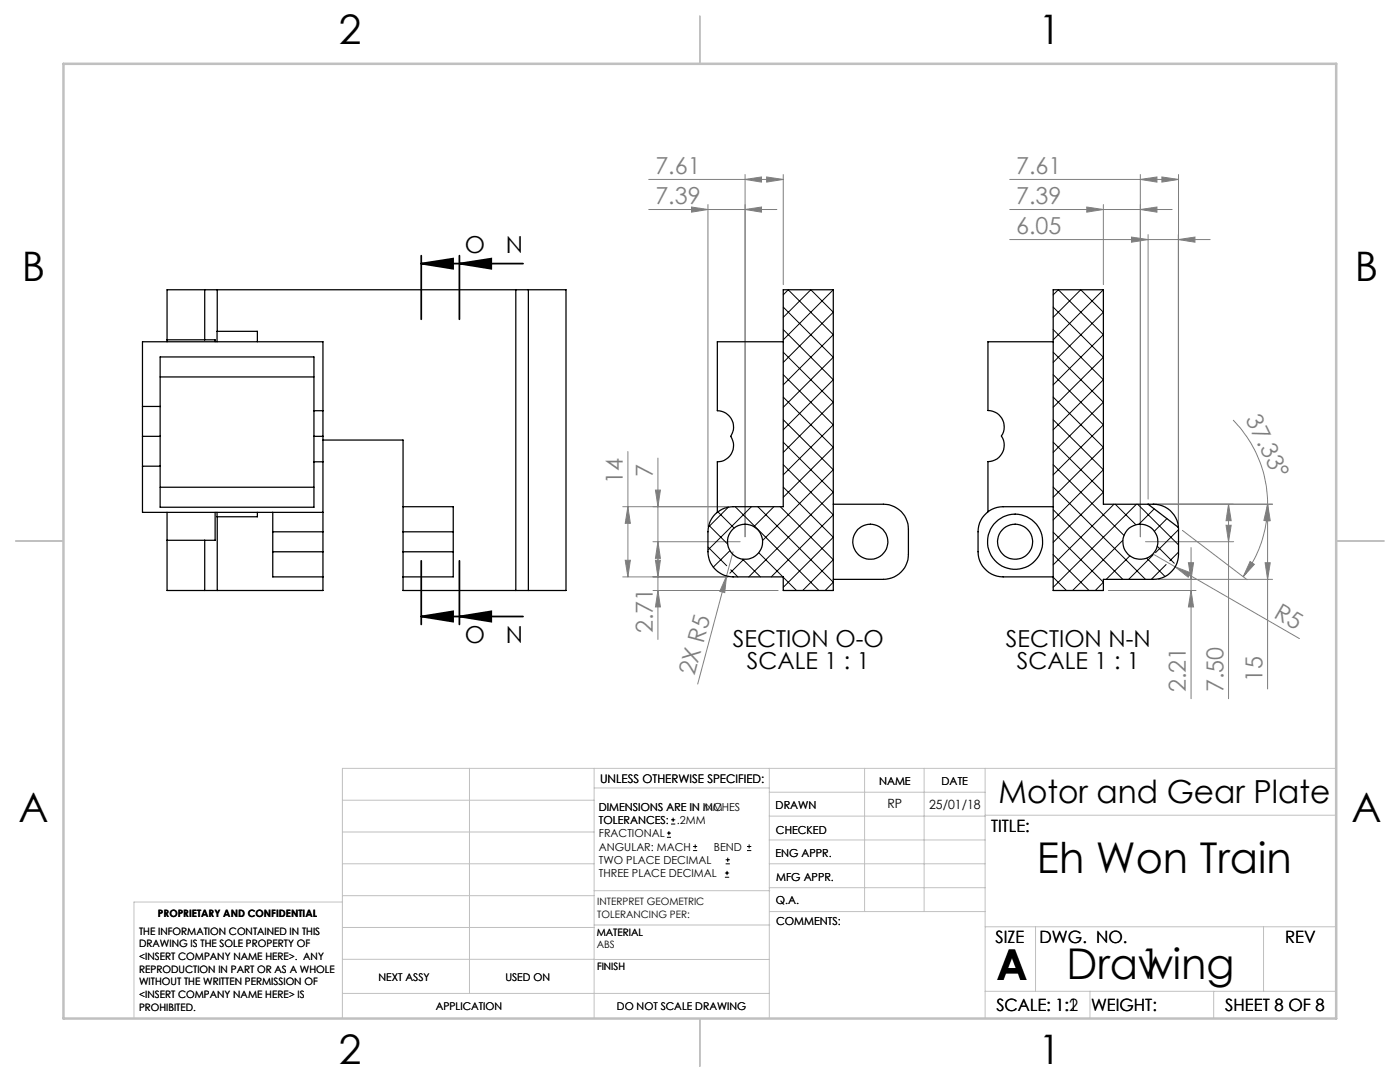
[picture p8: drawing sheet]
<svg xmlns="http://www.w3.org/2000/svg" width="279mm" height="216mm" viewBox="0 0 279 216" stroke-linecap="round" stroke-linejoin="round" font-family="sans-serif">
<g fill="none" stroke="#000" stroke-width=".2">
<path d="M133.1 167.1h.8M133.1 166.2h.8M133.5 165.8v.9M133.9 164.4h.9M133.9 163.6h.9M134.3 163.2v.8M138.3 169.7h.8M138.3 168.9h.8M138.7 168.5v.8M144.7 175h.8M144.7 174.2h.8M144.8 172.4h.9"/>
<path d="M144.8 171.6h.9M145.1 173.8v.8M145.2 171.1v.9M149.1 169.7h.8M149.1 168.9h.8M149.5 168.5v.8"/>
</g>
<path d="M84.1 52.6h20.3M84.1 51v12.7M84.1 52.6l6.3-1v2zM91.7 52.6l6.3-1v2zM91.7 51v12.7M84.1 111.9v12.7M91.7 111.9v12.7M84.1 123h20.3M84.1 123l6.3-1v2zM91.7 123l6.3-1v2z" fill="none" stroke="#000" stroke-width=".35"/>
<g fill="none" stroke="#808080" stroke-width=".2">
<path d="M129.5 35.8h26.8M148.7 35.8l3.3-.5v1zM148.7 34.8v72.3M153 35.3l3.3 .5-3.3 .5zM156.3 34.8v22M201.5 35.8h33.7M227.6 35.8l3.3-.5v1zM227.6 34.8v72.3M231.9 35.3l3.3 .5-3.3 .5zM235.2 34.8v69.8M129.5 41.8h25.5M138 41.3l3.3 .5-3.3 .5z"/>
<path d="M141.3 40.8v64.3M148.7 41.8l3.3-.5v1zM201.5 41.8h32.4M201.5 47.8h40M216.9 41.3l3.3 .5-3.3 .5zM220.2 40.8v16M225.8 47.3l3.3 .5-3.3 .5zM227.6 41.8l3.3-.5v1zM229.1 46.8v52.8M235.2 47.8l3.3-.5v1zM235.2 46.8v57.4M125.3 90.1v25"/>
<path d="M130.8 97.8h1l-.5 3.3zM131.3 91.4v36.2M246.1 83.8a24.1 24.1 0 0 1 6.9 16.8M124.3 115.1h21M124.8 111.8h1l-.5 3.3zM125.3 101.1l.5 3.3h-1zM130.3 117.8h25M130.3 108.1h17.4M130.8 111.8h1l-.5 3.3zM131.3 117.8l.5 3.3h-1zM131.3 108.1l.5 3.3h-1zM145 114.9l-.4 3.4-.9-.3z"/>
<path d="M145 114.9l-5.8 21.6M145.3 101.1h-21M146.3 110.1l-1.3 4.8M221.2 117.8h17.5M228.6 108.1h17.6M230.2 110.6l29.1 16.8M231.2 115.6h22.8M234.5 113.1l3.1 1.2-.5 .9zM236 105.8l12.9 9.9M237.2 112.3h1l-.5 3.3zM237.7 117.8l.5 3.3h-1zM237.7 109.3v30.1"/>
<path d="M244.7 104.8h1l-.5 3.3zM245.2 100.6v38.8M245.2 100.6l.5 3.3h-1zM249.5 112l.8 .6-2.2 2.5zM252.5 112.3h1l-.5 3.3zM253 100.6l.5 3.3h-1zM253 100.6l.3 3.3h-1.1zM253 100.6a23.7 23.7 0 0 1-4.9 14.5M253 100.6v36.9M254 100.6h-23.9"/>
</g>
<g fill="none" stroke="#c0c0c0" stroke-width=".2">
<path d="M68.3 159.7h50.3M93.7 153.3v44.9M118.6 153.3v49.9M118.6 157.2h34.9M153.5 153.3v49.9M153.5 158.1h43.1M172.5 153.3v28.6M184.4 153.3v28.6M196.6 153.3v49.9M266.7 153.3h-198.4v49.9M68.3 178.7h50.3M68.3 172.4h50.3"/>
<path d="M68.3 166h50.3M68.3 180h-41.6v23.2M118.6 177.7h35M153.5 167.6h43.1M153.5 162.8h43.1M153.5 172.4h43.1M153.5 177.1h43.1M196.6 162.7h70.1M68.3 198.2h85.2M68.3 191.4l85.2 .1M68.3 185.1h50.3M118.6 184.6h35"/>
<path d="M153.6 181.9h43M196.6 197.8h70.1M196.6 184.9h70.1M206.7 184.9v12.9M217.5 197.8v5.4M242.2 197.8v5.4M252.2 184.9v12.9"/>
</g>
<path d="M139.7 3.2v9.5M3.1 107.9h9.6M266.7 107.9h9.5M139.7 203.2v9.6" fill="none" stroke="#c0c0c0" stroke-width=".25"/>
<path d="M12.7 12.7h254v190.5h-254z" fill="none" stroke="#c0c0c0" stroke-width=".5"/>
<g fill="#000">
<path d="M84.1 52.6l6.3-1v2zM84.1 123l6.3-1v2z"/>
<path d="M91.7 52.6l6.3-1v2zM91.7 123l6.3-1v2z"/>
</g>
<g fill="#808080">
<path d="M145 114.9l-.4 3.4-.9-.3z"/>
<path d="M234.5 113.1l3.1 1.2-.5 .9z"/>
<path d="M249.5 112l.8 .6-2.2 2.5zM253 100.6l.3 3.3h-1.1z"/>
<path d="M235.2 47.8l3.3-.5v1zM225.8 47.3l3.3 .5-3.3 .5z"/>
<path d="M138 41.3l3.3 .5-3.3 .5zM148.7 41.8l3.3-.5v1z"/>
<path d="M148.7 35.8l3.3-.5v1zM153 35.3l3.3 .5-3.3 .5z"/>
<path d="M227.6 41.8l3.3-.5v1zM216.9 41.3l3.3 .5-3.3 .5z"/>
<path d="M231.9 35.3l3.3 .5-3.3 .5zM227.6 35.8l3.3-.5v1z"/>
<path d="M244.7 104.8h1l-.5 3.3zM245.2 100.6l.5 3.3h-1z"/>
<path d="M131.3 108.1l.5 3.3h-1zM130.8 97.8h1l-.5 3.3z"/>
<path d="M253 100.6l.5 3.3h-1zM252.5 112.3h1l-.5 3.3zM237.2 112.3h1l-.5 3.3zM237.7 117.8l.5 3.3h-1zM125.3 101.1l.5 3.3h-1zM124.8 111.8h1l-.5 3.3zM130.8 111.8h1l-.5 3.3zM131.3 117.8l.5 3.3h-1z"/>
</g>
<g fill="none" stroke="#000" stroke-width=".25">
<path d="M40.9 57.8h2.5M40.9 57.8h-7.6v10.4M40.9 57.8v10M43.4 57.8v8.3M43.4 57.8h59.5M102.9 57.8h2.5M102.9 57.8v60M105.4 57.8h7.6v60h-7.6M105.4 57.8v60M156.3 57.8h10v60h-10v-2.7h-10a5.1 5.1 0 0 1-5-5v-4a5 5 0 0 1 5-5h10zM210.2 57.8h10v42.8h10a5 5 0 0 1 5 5v5a5 5 0 0 1-5 5h-10v2.2h-10zM32 75.2h30.7"/>
<path d="M33.3 67.8h7.6M40.9 67.8h2v.4M43.4 66.1l-.1 2.1M43.4 66.1h8v2.1M156.3 68.2h-13.1v13.8a3.3 3.3 0 0 1 2.6 5.1 3.3 3.3 0 0 1-2.6 5v10.1M210.2 68.2h-13v13.7a3.2 3.2 0 0 1 2.6 5.1 3.3 3.3 0 0 1-2.6 5.1v10M28.4 87.1v5.9M28.4 81.1v6M28.4 81.1v-12.9h36.1v13.8M28.4 93v9.2h36.1M28.4 93h3.6M28.4 87.1h3.6"/>
<path d="M28.4 81.1h3.6M32 87.1v5.9M32 81.1v6M32 81.1v-9.9h30.7v10.8M32 97.2h30.7M62.7 87.1v5M62.7 82v5.1M62.7 87.1h1.8M62.7 92.1h1.8M62.7 82h1.8M62.7 92.1v9.1h-30.7v-8.2M64.5 87.1v5"/>
<path d="M64.5 82v5.1M64.5 87.8h15.9v13.3M64.5 92.1v10.1M33.3 102.2v15.6h7.6M33.3 107.8h7.6M40.9 117.8h2.5M40.9 107.8v10M42.9 102.2v5.6h-2M43.3 102.2l.1 .9M43.4 103.1v14.7M51.4 102.2v.9h-8M54.4 110.1v5h10.1"/>
<path d="M54.4 102.2v3.9M54.4 110.1h10.1M54.4 106.1h10.1M54.4 106.1v4M64.5 110.1v5M64.5 102.2v3.9M64.5 106.1v4M64.5 115.1v2.7h-21.1M80.4 110.1v5M80.4 101.1v5M80.4 101.1h10.1v5M80.4 110.1h10.1"/>
<path d="M80.4 106.1h10.1M80.4 106.1v4M80.4 115.1v2.7h22.5M90.5 110.1v5h-10.1M90.5 106.1v4M102.9 117.8h2.5M166.3 100.6h10a4.9 4.9 0 0 1 5 5v5a5 5 0 0 1-5 5h-10M210.2 101.1h-10a5 5 0 0 0-5 5v4a5 5 0 0 0 5 5h10M229.1 100.6l6.1 4.6"/>
<circle cx="148.7" cy="108.1" r="3.5"/>
<circle cx="173.7" cy="108.1" r="3.5"/>
<circle cx="202.6" cy="108.1" r="5.5"/>
<circle cx="202.6" cy="108.1" r="3.5"/>
<circle cx="227.6" cy="108.1" r="3.5"/>
</g>
<g fill="none" stroke="#000" stroke-width=".2">
<path d="M156.3 58.8l1-1 9 9-10 10M166.3 57.8l-10 10M210.2 58.8l1-1 9 9-10 10M220.2 57.8l-10 10M156.3 63.3l5.5-5.5 4.5 4.5-10 10M156.3 61.3l10 10-10 10M156.3 65.8l10 10-10 10M156.3 70.3l10 10-10 10M156.3 74.8l10 10-10 10M156.3 79.2l10 10.1-10 9.9M210.2 63.3l5.5-5.5 4.5 4.5-10 10M210.2 61.3l10 10-10 10"/>
<path d="M210.2 65.8l10 10-10 10M210.2 70.3l10 10-10 10M210.2 74.8l10 10-10 10M210.2 79.2l10 10.1-10 9.9M156.3 92.7l10 10-12.4 12.4M156.3 83.7l10 10-14.1 14.1M156.3 88.2l10 10-16.9 16.9M156.3 97.2l10 10-10 10M210.2 83.7l10 10-10 10.1M210.2 88.2l10 10-10 10M210.2 97.2l18.4 18.4M210.2 92.7l14.1 14.2"/>
<path d="M141.3 109.1l3.7 3.8M141.5 104.8l3.7 3.8M143.3 102.1l3.2 3.3M145.4 101.2l-4 4M145.7 109.9l-3.4 3.3M145.8 113.7l1.4 1.4M146.7 101.1l16.7 16.7M148.2 111.6l3.6 3.5M148.4 111.6l-2.7 2.8M150 101.1l-8.7 8.6M151.2 101.1l15.1 15.1-1.6 1.6M151.4 110.3l4.8 4.8"/>
<path d="M154.4 101.1l-3.9 4M155.7 101.1l10.6 10.6-6.1 6.1M156.3 115.2l2.7 2.6M210.2 106.2l10 10-1.6 1.6M210.2 115.2l2.6 2.6M210.2 110.7l7.1 7.1M210.2 101.7l13.9 13.9M222.3 100.6l-12.1 12.1M222.6 100.6l4.1 4.1M224.1 107.8l-10 10M225.5 110.9l-4.7 4.7M226.8 100.6l-16.6 16.6"/>
<path d="M227 100.6l8.2 8.1M228.8 111.4l3.7 3.6M230.1 110.8l-4.9 4.8M230.4 101.5l-3.1 3.1M231 109l3.4 3.4M232.7 112.6l-2.9 3M232.9 103.5l-2.5 2.5M235.2 105.7l-4.6 4.6M235.2 110.2l-1.7 1.7"/>
</g>
<g font-size="8.5">
<text x="206.9" y="174.2">Eh Won Train</text>
<text x="198.9" y="195.5">A</text>
<text x="212.9" y="195.4">Drawing</text>
<text x="227.5" y="195.4">1</text>
</g>
<g font-size="8.1">
<text x="67.6" y="8.9">2</text>
<text x="207.3" y="8.9">1</text>
<text x="4.4" y="56.2">B</text>
<text x="270.4" y="56.2">B</text>
<text x="3.7" y="164.1">A</text>
<text x="269.7" y="164.1">A</text>
<text x="67.6" y="212.4">2</text>
<text x="207.3" y="212.4">1</text>
</g>
<text font-size="6.3" x="199.3" y="160.2">Motor and Gear Plate</text>
<g font-size="4.7" fill="#808080">
<text x="130.8" y="34.8">7.61</text>
<text x="202.8" y="34.8">7.61</text>
<text x="130.8" y="40.8">7.39</text>
<text x="202.8" y="40.8">7.39</text>
<text x="202.8" y="46.8">6.05</text>
<text x="248.5" y="83.6" transform="rotate(64 248.5 83.6)">37.33°</text>
<text x="130.3" y="95.3" transform="rotate(-90 130.3 95.3)">7</text>
<text x="124.3" y="96.6" transform="rotate(-90 124.3 96.6)">14</text>
<text x="254" y="123.2" transform="rotate(30 254 123.2)">R5</text>
<text x="130.3" y="126.3" transform="rotate(-90 130.3 126.3)">2.71</text>
<text x="138.6" y="135" transform="rotate(-75 138.6 135)">2X R5</text>
<text x="252" y="136.2" transform="rotate(-90 252 136.2)">15</text>
<text x="236.7" y="138.1" transform="rotate(-90 236.7 138.1)">2.21</text>
<text x="244.2" y="138.1" transform="rotate(-90 244.2 138.1)">7.50</text>
</g>
<g font-size="4.7">
<text x="92.8" y="50.6">O</text>
<text x="101" y="50.6">N</text>
<text x="92.8" y="128.3">O</text>
<text x="101" y="128.3">N</text>
<text x="146.3" y="129.1">SECTION O-O</text>
<text x="200.8" y="129.1">SECTION N-N</text>
<text x="149" y="133.6">SCALE 1 : 1</text>
<text x="202.9" y="133.6">SCALE 1 : 1</text>
</g>
<g font-size="3.4">
<text x="197.8" y="166">TITLE:</text>
<text x="198.7" y="188.1">SIZE</text>
<text x="207.5" y="188.1">DWG. NO.</text>
<text x="256.5" y="188.2">REV</text>
<text x="198.8" y="201.7">SCALE: 1:1</text>
<text x="198.8" y="201.7">SCALE: 1:2</text>
<text x="217.7" y="201.8">WEIGHT:</text>
<text x="244.5" y="201.7">SHEET 8 OF 8</text>
</g>
<g font-size="2.5">
<text x="177.1" y="161.3">RP</text>
<text x="185.4" y="161.4">25/01/18</text>
</g>
<text font-size="2.4" x="119.8" y="156.2">UNLESS OTHERWISE SPECIFIED:</text>
<g font-size="2.2">
<text x="119.5" y="161.8">DIMENSIONS ARE IN MM</text>
<text x="119.5" y="161.8">DIMENSIONS ARE IN INCHES</text>
<text x="154.8" y="161.4">DRAWN</text>
<text x="175.4" y="156.6">NAME</text>
<text x="187.9" y="156.7">DATE</text>
<text x="119.5" y="164.4">TOLERANCES:</text>
<text x="119.5" y="167.1">FRACTIONAL</text>
<text x="135.1" y="164.4">.2MM</text>
<text x="154.9" y="166.3">CHECKED</text>
<text x="119.5" y="169.7">ANGULAR: MACH</text>
<text x="119.5" y="172.4">TWO PLACE DECIMAL</text>
<text x="142.5" y="169.7">BEND</text>
<text x="154.8" y="171">ENG APPR.</text>
<text x="119.5" y="175">THREE PLACE DECIMAL</text>
<text x="154.9" y="175.7">MFG APPR.</text>
<text x="154.9" y="180.4">Q.A.</text>
<text x="154.9" y="184.6">COMMENTS:</text>
</g>
<g font-size="2.1">
<text x="75.5" y="195.7">NEXT ASSY</text>
<text x="100.9" y="195.7">USED ON</text>
<text x="86.9" y="201.5">APPLICATION</text>
<text x="123.1" y="201.6">DO NOT SCALE DRAWING</text>
</g>
<g font-size="2">
<text x="31.5" y="182.9">PROPRIETARY AND CONFIDENTIAL</text>
<text x="119.2" y="180.6">INTERPRET GEOMETRIC</text>
<text x="119.2" y="183.1">TOLERANCING PER:</text>
<text x="27.8" y="186.5">THE INFORMATION CONTAINED IN THIS</text>
<text x="27.8" y="189">DRAWING IS THE SOLE PROPERTY OF</text>
<text x="27.8" y="191.6">&lt;INSERT COMPANY NAME HERE&gt;. ANY</text>
<text x="119.1" y="186.7">MATERIAL</text>
<text x="119.1" y="189.2">ABS</text>
<text x="27.8" y="194.1">REPRODUCTION IN PART OR AS A WHOLE</text>
<text x="27.8" y="196.6">WITHOUT THE WRITTEN PERMISSION OF</text>
<text x="119.1" y="193.5">FINISH</text>
<text x="27.8" y="199.1">&lt;INSERT COMPANY NAME HERE&gt; IS</text>
<text x="27.8" y="201.7">PROHIBITED.</text>
</g>
</svg>
